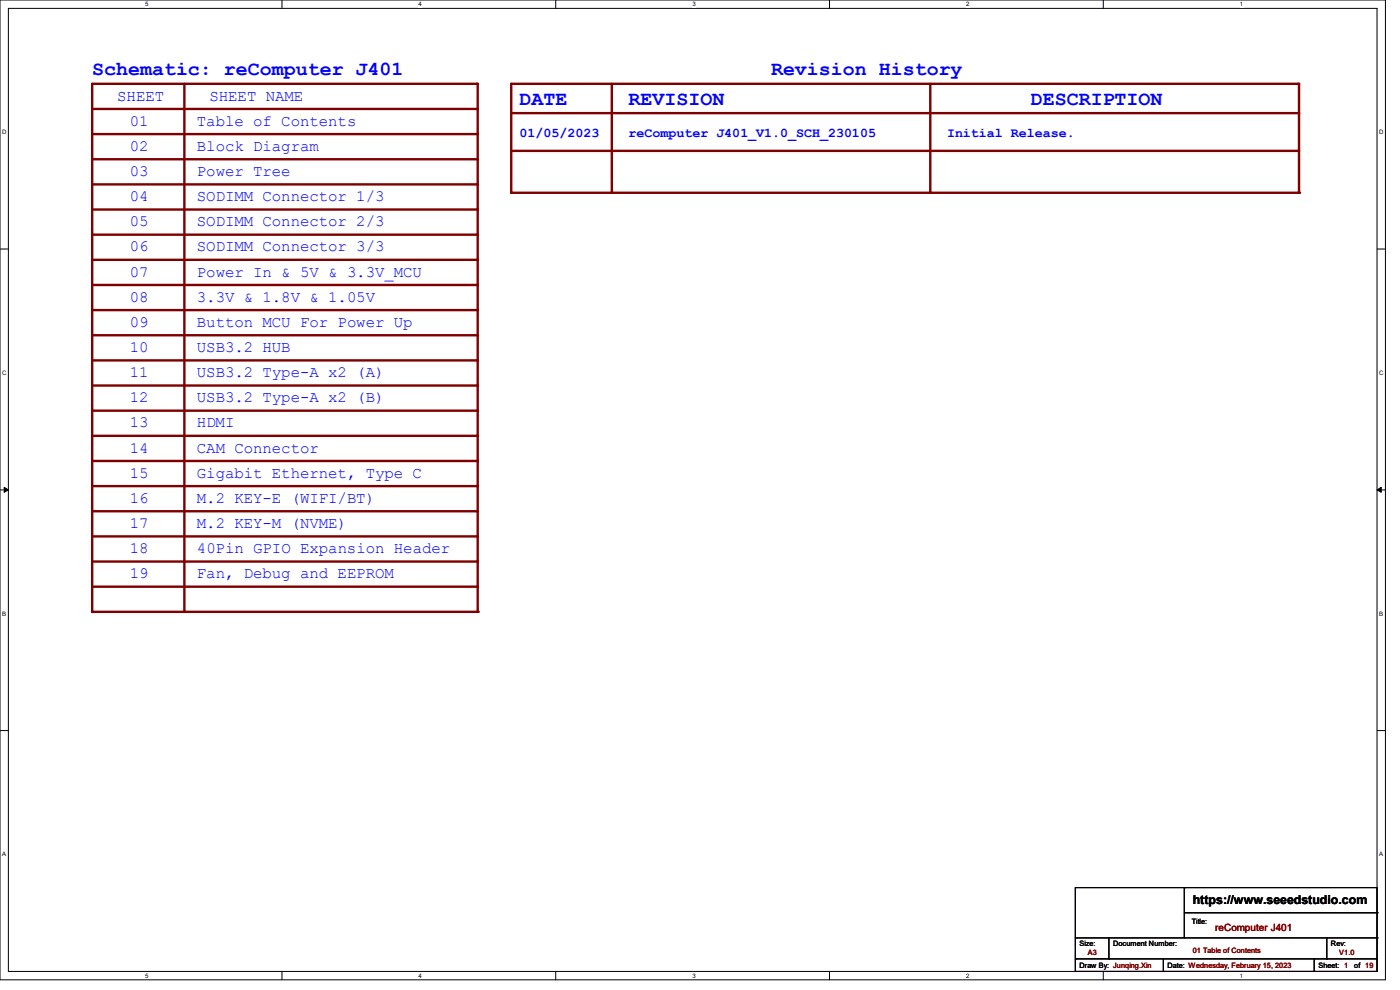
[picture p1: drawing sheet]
<svg xmlns="http://www.w3.org/2000/svg" width="297mm" height="210mm" viewBox="0 0 297 210" stroke-linecap="round" stroke-linejoin="round" font-family="sans-serif">
<path d="M0 0h293.9v207.9h-293.9zM1.8 1.8h290.3v204.3h-290.3z" fill="none" stroke="#000" stroke-width=".21"/>
<g fill="#fff">
<path d="M30.8 .2h.7v1.4h-.7z"/>
<path d="M30.8 206.2h.7v1.4h-.7z"/>
</g>
<path d="M59.8 0v1.8M59.8 206.1v1.8" fill="none" stroke="#000" stroke-width=".21"/>
<g fill="#fff">
<path d="M88.8 .2h.7v1.4h-.7z"/>
<path d="M88.8 206.2h.7v1.4h-.7z"/>
</g>
<path d="M117.9 0v1.8M117.9 206.1v1.8" fill="none" stroke="#000" stroke-width=".21"/>
<g fill="#fff">
<path d="M146.9 .2h.7v1.4h-.7z"/>
<path d="M146.9 206.2h.7v1.4h-.7z"/>
</g>
<path d="M176 0v1.8M176 206.1v1.8" fill="none" stroke="#000" stroke-width=".21"/>
<g fill="#fff">
<path d="M205 .2h.7v1.4h-.7z"/>
<path d="M205 206.2h.7v1.4h-.7z"/>
</g>
<path d="M234.1 0v1.8M234.1 206.1v1.8" fill="none" stroke="#000" stroke-width=".21"/>
<g fill="#fff">
<path d="M263.1 .2h.6v1.4h-.6z"/>
<path d="M263.1 206.2h.6v1.4h-.6z"/>
<path d="M.5 27.3h.9v1.4h-.9z"/>
<path d="M292.6 27.3h.9v1.4h-.9z"/>
<path d="M.5 78.4h.9v1.4h-.9z"/>
<path d="M292.6 78.4h.9v1.4h-.9z"/>
</g>
<path d="M0 52.8h1.8M292.1 52.8h1.8" fill="none" stroke="#000" stroke-width=".21"/>
<g fill="#fff">
<path d="M.5 129.5h.8v1.4h-.8z"/>
<path d="M292.6 129.5h.8v1.4h-.8z"/>
</g>
<path d="M0 103.9h1.8M292.1 103.9h1.8" fill="none" stroke="#000" stroke-width=".21"/>
<path d="M.9 103.4l.9 .5-.9 .5zM292.1 103.9l.9-.5v1z" fill="#000" stroke="#000" stroke-width=".21"/>
<g fill="#fff">
<path d="M.5 180.5h.8v1.4h-.8z"/>
<path d="M292.6 180.5h.8v1.4h-.8z"/>
</g>
<path d="M0 155h1.8M292.1 155h1.8" fill="none" stroke="#000" stroke-width=".21"/>
<path d="M19.6 17.8h81.6" fill="none" stroke="#800000" stroke-width=".51"/>
<circle cx="101.2" cy="17.8" r=".25" fill="#800000"/>
<path d="M108.5 17.8h166.9" fill="none" stroke="#800000" stroke-width=".51"/>
<circle cx="275.4" cy="17.8" r=".25" fill="#800000"/>
<path d="M19.6 23.1h81.6" fill="none" stroke="#800000" stroke-width=".51"/>
<circle cx="101.2" cy="23.1" r=".25" fill="#800000"/>
<path d="M108.5 24h166.9" fill="none" stroke="#800000" stroke-width=".51"/>
<circle cx="275.4" cy="24" r=".25" fill="#800000"/>
<path d="M19.6 28.4h81.6" fill="none" stroke="#800000" stroke-width=".51"/>
<circle cx="101.2" cy="28.4" r=".25" fill="#800000"/>
<path d="M19.6 33.8h81.6" fill="none" stroke="#800000" stroke-width=".51"/>
<circle cx="101.2" cy="33.8" r=".25" fill="#800000"/>
<path d="M19.6 39.1h81.6" fill="none" stroke="#800000" stroke-width=".51"/>
<circle cx="101.2" cy="39.1" r=".25" fill="#800000"/>
<path d="M19.6 44.4h81.6" fill="none" stroke="#800000" stroke-width=".51"/>
<circle cx="101.2" cy="44.4" r=".25" fill="#800000"/>
<path d="M19.6 49.8h81.6" fill="none" stroke="#800000" stroke-width=".51"/>
<circle cx="101.2" cy="49.8" r=".25" fill="#800000"/>
<path d="M129.8 17.8v23.1" fill="none" stroke="#800000" stroke-width=".51"/>
<circle cx="129.8" cy="40.9" r=".25" fill="#800000"/>
<path d="M19.6 17.8v112" fill="none" stroke="#800000" stroke-width=".51"/>
<circle cx="19.6" cy="129.8" r=".25" fill="#800000"/>
<path d="M39.1 17.8v112" fill="none" stroke="#800000" stroke-width=".51"/>
<circle cx="39.1" cy="129.8" r=".25" fill="#800000"/>
<path d="M108.5 32h166.9" fill="none" stroke="#800000" stroke-width=".51"/>
<circle cx="275.4" cy="32" r=".25" fill="#800000"/>
<path d="M197.4 17.8v23.1" fill="none" stroke="#800000" stroke-width=".51"/>
<circle cx="197.4" cy="40.9" r=".25" fill="#800000"/>
<path d="M275.6 17.8v23.1" fill="none" stroke="#800000" stroke-width=".51"/>
<circle cx="275.6" cy="40.9" r=".25" fill="#800000"/>
<path d="M108.5 17.8v23.1" fill="none" stroke="#800000" stroke-width=".51"/>
<circle cx="108.5" cy="40.9" r=".25" fill="#800000"/>
<path d="M19.6 55.1h81.6" fill="none" stroke="#800000" stroke-width=".51"/>
<circle cx="101.2" cy="55.1" r=".25" fill="#800000"/>
<path d="M19.6 60.5h81.6" fill="none" stroke="#800000" stroke-width=".51"/>
<circle cx="101.2" cy="60.5" r=".25" fill="#800000"/>
<path d="M19.6 65.8h81.6" fill="none" stroke="#800000" stroke-width=".51"/>
<circle cx="101.2" cy="65.8" r=".25" fill="#800000"/>
<path d="M19.6 71.1h81.6" fill="none" stroke="#800000" stroke-width=".51"/>
<circle cx="101.2" cy="71.1" r=".25" fill="#800000"/>
<path d="M19.6 76.5h81.6" fill="none" stroke="#800000" stroke-width=".51"/>
<circle cx="101.2" cy="76.5" r=".25" fill="#800000"/>
<path d="M19.6 81.8h81.6" fill="none" stroke="#800000" stroke-width=".51"/>
<circle cx="101.2" cy="81.8" r=".25" fill="#800000"/>
<path d="M19.6 87.1h81.6" fill="none" stroke="#800000" stroke-width=".51"/>
<circle cx="101.2" cy="87.1" r=".25" fill="#800000"/>
<path d="M19.6 92.5h81.6" fill="none" stroke="#800000" stroke-width=".51"/>
<circle cx="101.2" cy="92.5" r=".25" fill="#800000"/>
<path d="M19.6 97.8h81.6" fill="none" stroke="#800000" stroke-width=".51"/>
<circle cx="101.2" cy="97.8" r=".25" fill="#800000"/>
<path d="M19.6 103.1h81.6" fill="none" stroke="#800000" stroke-width=".51"/>
<circle cx="101.2" cy="103.1" r=".25" fill="#800000"/>
<path d="M101.3 17.8v112" fill="none" stroke="#800000" stroke-width=".51"/>
<circle cx="101.3" cy="129.8" r=".25" fill="#800000"/>
<path d="M108.5 40.9h166.9" fill="none" stroke="#800000" stroke-width=".51"/>
<circle cx="275.4" cy="40.9" r=".25" fill="#800000"/>
<path d="M19.6 108.5h81.6" fill="none" stroke="#800000" stroke-width=".51"/>
<circle cx="101.2" cy="108.5" r=".25" fill="#800000"/>
<path d="M19.6 113.8h81.6" fill="none" stroke="#800000" stroke-width=".51"/>
<circle cx="101.2" cy="113.8" r=".25" fill="#800000"/>
<path d="M19.6 119.1h81.6" fill="none" stroke="#800000" stroke-width=".51"/>
<circle cx="101.2" cy="119.1" r=".25" fill="#800000"/>
<path d="M19.6 124.5h81.6" fill="none" stroke="#800000" stroke-width=".51"/>
<circle cx="101.2" cy="124.5" r=".25" fill="#800000"/>
<path d="M19.6 129.8h81.6" fill="none" stroke="#800000" stroke-width=".51"/>
<circle cx="101.2" cy="129.8" r=".25" fill="#800000"/>
<g fill="none" stroke="#000" stroke-width=".21">
<path d="M228.1 188.3h64v17.8h-64zM228.1 199h64M235.2 199v4.4M251.2 188.3h.1M251.2 188.3v10.7M251.2 193.6h40.9M281.5 199v4.4M292.1 199h.1M292.1 193.6h.1M228.1 203.4h.1M228.1 203.4h64M235.2 203.4h.1"/>
<path d="M246.8 206.1h.1M246.8 203.4v2.7M278.8 206.1h.1M278.8 203.4v2.7M281.5 203.4h.1"/>
</g>
<g font-size="4.2" fill="#00f">
<text x="19.6" y="16">Schematic: reComputer J401</text>
<text x="163.6" y="16">Revision History</text>
<text x="110.2" y="22.2">DATE</text>
<text x="133.3" y="22.2">REVISION</text>
<text x="218.7" y="22.2">DESCRIPTION</text>
</g>
<g font-size="3.3" fill="#00f">
<text x="24.9" y="21.3">SHEET</text>
<text x="44.4" y="21.3">SHEET NAME</text>
<text x="27.6" y="26.7">01</text>
<text x="41.8" y="26.7">Table of Contents</text>
<text x="27.6" y="32">02</text>
<text x="41.8" y="32">Block Diagram</text>
<text x="27.6" y="37.3">03</text>
<text x="41.8" y="37.3">Power Tree</text>
<text x="27.6" y="42.7">04</text>
<text x="41.8" y="42.7">SODIMM Connector 1/3</text>
<text x="27.6" y="53.3">06</text>
<text x="27.6" y="48">05</text>
<text x="41.8" y="48">SODIMM Connector 2/3</text>
<text x="41.8" y="53.3">SODIMM Connector 3/3</text>
<text x="27.6" y="58.7">07</text>
<text x="41.8" y="58.7">Power In &amp; 5V &amp; 3.3V_MCU</text>
<text x="27.6" y="64">08</text>
<text x="41.8" y="64">3.3V &amp; 1.8V &amp; 1.05V</text>
<text x="27.6" y="69.3">09</text>
<text x="41.8" y="69.3">Button MCU For Power Up</text>
<text x="27.6" y="74.7">10</text>
<text x="41.8" y="74.7">USB3.2 HUB</text>
<text x="27.6" y="80">11</text>
<text x="41.8" y="80">USB3.2 Type-A x2 (A)</text>
<text x="27.6" y="85.3">12</text>
<text x="41.8" y="85.3">USB3.2 Type-A x2 (B)</text>
<text x="27.6" y="90.7">13</text>
<text x="41.8" y="90.7">HDMI</text>
<text x="27.6" y="96">14</text>
<text x="27.6" y="101.3">15</text>
<text x="41.8" y="96">CAM Connector</text>
<text x="41.8" y="101.3">Gigabit Ethernet, Type C</text>
<text x="27.6" y="106.7">16</text>
<text x="41.8" y="106.7">M.2 KEY-E (WIFI/BT)</text>
<text x="27.6" y="112">17</text>
<text x="41.8" y="112">M.2 KEY-M (NVME)</text>
<text x="27.6" y="117.3">18</text>
<text x="41.8" y="117.3">40Pin GPIO Expansion Header</text>
<text x="27.6" y="122.7">19</text>
<text x="41.8" y="122.7">Fan, Debug and EEPROM</text>
</g>
<g font-size="2.8" fill="#00f">
<text x="110.2" y="29">01/05/2023</text>
<text x="133.4" y="29">reComputer J401_V1.0_SCH_230105</text>
<text x="200.9" y="29">Initial Release.</text>
</g>
<text font-size="2.6" x="253" y="191.8">https://www.seeedstudio.com</text>
<text font-size="2.1" fill="#800000" x="257.8" y="197.5">reComputer J401</text>
<g font-size="1.6">
<text x="252.8" y="196">Title:</text>
<text x="229" y="200.7">Size:</text>
<text x="236.1" y="200.7">Document Number:</text>
<text x="282.4" y="200.7">Rev:</text>
<text x="229" y="205.4">Draw By: Junqing.Xin</text>
<text x="247.7" y="205.4">Date: Wednesday, February 15, 2023</text>
<text x="279.7" y="205.4">Sheet: 1</text>
<text x="287.3" y="205.4">of 19</text>
</g>
<g font-size="1.6" fill="#800000">
<text x="230.8" y="202.7">A3</text>
<text x="253" y="202.2">01 Table of Contents</text>
<text x="284.1" y="202.7">V1.0</text>
</g>
<g font-size="1.3">
<text x="30.8" y="1.3">5</text>
<text x="88.8" y="1.3">4</text>
<text x="146.9" y="1.3">3</text>
<text x="205" y="1.3">2</text>
<text x="263.1" y="1.3">1</text>
<text x=".5" y="28.4">D</text>
<text x="292.6" y="28.4">D</text>
<text x=".5" y="79.5">C</text>
<text x="292.6" y="79.5">C</text>
<text x=".5" y="130.6">B</text>
<text x="292.6" y="130.6">B</text>
<text x=".5" y="181.7">A</text>
<text x="292.6" y="181.7">A</text>
<text x="30.8" y="207.4">5</text>
<text x="88.8" y="207.4">4</text>
<text x="146.9" y="207.4">3</text>
<text x="205" y="207.4">2</text>
<text x="263.1" y="207.4">1</text>
</g>
</svg>
